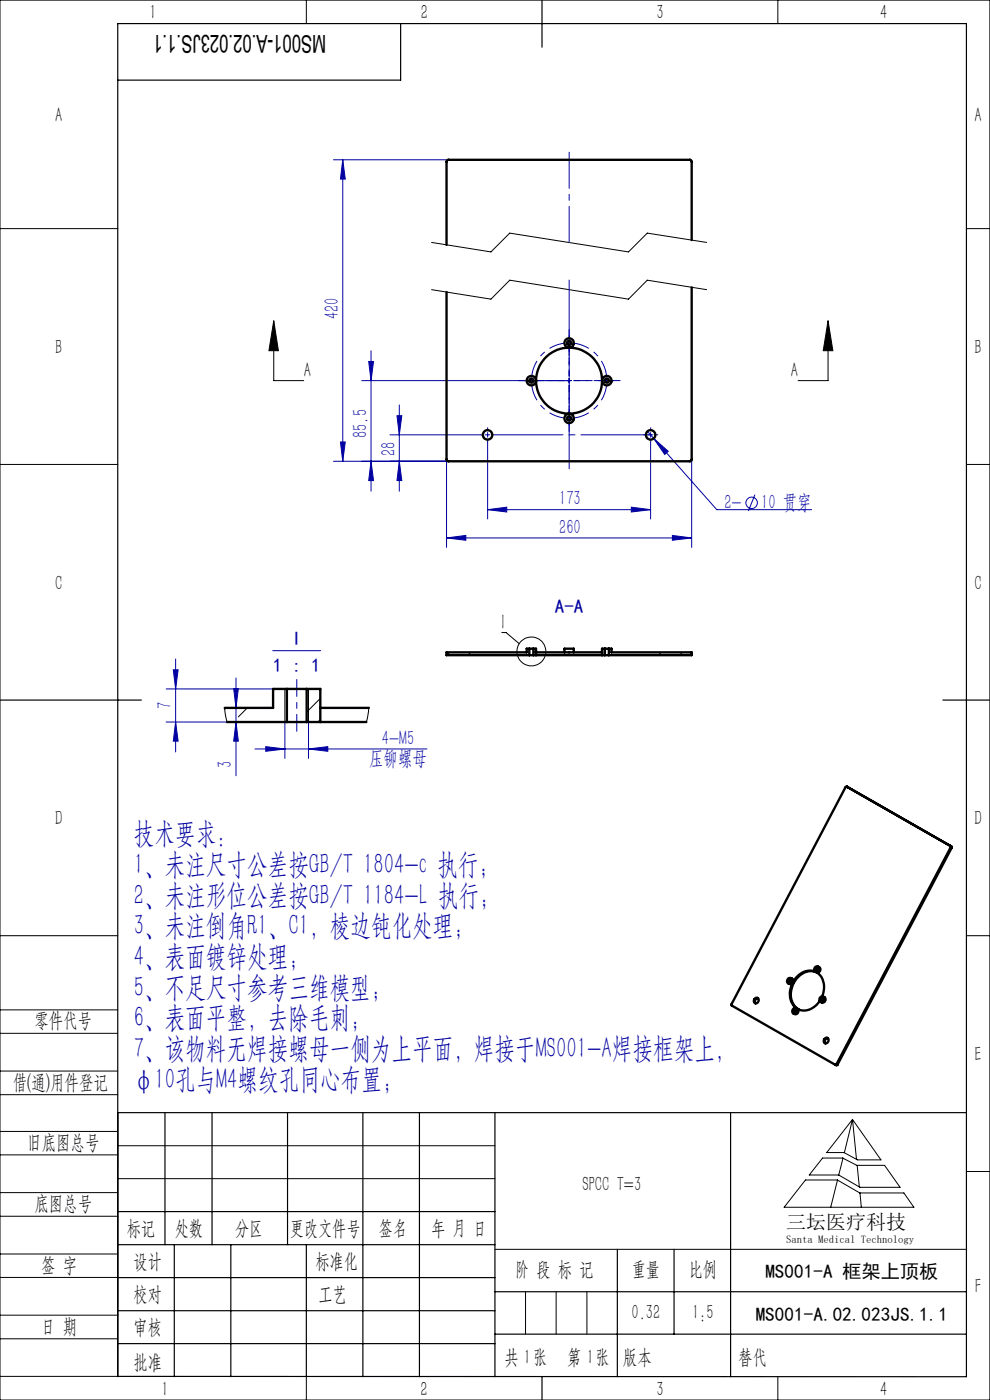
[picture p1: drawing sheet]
<svg xmlns="http://www.w3.org/2000/svg" width="210mm" height="297mm" viewBox="0 0 210 297" stroke-linecap="round" stroke-linejoin="round" font-family="sans-serif">
<g fill="none" stroke="#0000a0" stroke-width=".21">
<path d="M70.7 33.9h24.4M72.7 33.9l.5 4.1h-1zM72.7 33.9v64M78.2 76.7h1l-.5 4zM78.7 74.4v29.8M70.7 97.9h24.4M72.2 93.8h1l-.5 4.1zM78.7 97.9l.5 4h-1zM82.7 92.2h19.2M84.2 88.2h1l-.5 4zM84.7 97.9l.5 4h-1zM84.7 85.9v18.3"/>
<path d="M94.7 97.5v18.6M102.9 92.2h1M103.4 91.8v.9M103.4 93.8v16.3M120.7 80.3v.9M121.2 80.7h-44.5M137.3 91.5l14.7 16.6h20.2M137.5 92.2h1M138 91.8v.9M138 93.8v16.3M138.7 93l3 2.7-.7 .7zM146.7 97.5v18.6"/>
<path d="M94.7 114.1l4.1-.5v1zM94.7 114.1h52M103.4 108.1l4.1-.5v1zM103.4 108.1h34.6M133.9 107.6l4.1 .5-4.1 .5zM142.6 113.6l4.1 .5-4.1 .5zM160.1 104.9l-1.4 3.5M37.3 139.8v19.7M57.9 138h10.1M35.2 146.2h22.7M35.2 153.2h13M36.8 142.1h1l-.5 4.1z"/>
<path d="M37.3 153.2l.5 4h-1zM49.6 146.1h1l-.5 4.1zM50.1 153.2l.5 4h-1zM50.1 143.8v20.8M54.1 158.9h36.5M56.4 158.4l4 .5-4 .5zM60.4 153.2v7.7M65.4 158.9l4.1-.5v1zM65.4 153.2v7.7"/>
<circle cx="159.4" cy="106.7" r="1.22"/>
</g>
<g fill="none" stroke="#000" stroke-width=".21">
<path d="M0 0h210v297h-210zM65 0v5M165 0v5M0 48.5h25M91.5 51.4l12.6 2 4-3.9 25.2 3.9 4-3.9 12.6 1.9M205 48.5h5M58.1 68l1 6.4h-2.1zM58.1 68v12.7h6.3M91.5 61.5l12.6 2 4-4.1 25.2 4.1 4-4.1 12.6 2.1M120.2 72.9a.5 .5 0 0 1 .5-.6 .5 .5 0 0 1 .5 .5 .5 .5 0 0 1-.6 .4M175.6 68l1.1 6.4h-2.1zM175.6 68v12.7h-6.3"/>
<path d="M0 98.5h25M112.2 80.9a.5 .5 0 0 1 .5-.6 .5 .5 0 0 1 .5 .5 .5 .5 0 0 1-.6 .4M120.2 88.9a.51 .51 0 0 1 .5-.7 .51 .51 0 0 1 .5 .6 .51 .51 0 0 1-.6 .4M128.2 80.9a.5 .5 0 0 1 .5-.6 .5 .5 0 0 1 .5 .5 .5 .5 0 0 1-.6 .4M205 98.5h5M106.4 134.2h1l2.7 2.4M112.2 137.6v1.4M113.2 137.6v1.4M128.2 137.6v1.4M129.2 137.6v1.4M60.4 146.2v7M65.4 146.2v7"/>
<path d="M0 198.5h25M205 198.5h5M0 214.2h25M0 219.2h25M0 232.2h25M0 227.2h25M25 236v56h-25M180.8 237.5l6.1 8.6h-5l-2.9-1.6h-3.6zM180.8 237.5l-1.7 7M180.8 237.5l.9 8.5M0 245h25M0 240h25"/>
<path d="M0 258h25M0 253h25M25 243.1h80M25 250h80M170.9 250.3h6.7l4.8 2.8h9.3l2.2 3h-27.6zM174.5 245.7h4.3l3 1.5h5.8l3.3 4.7h-8.5l-4.5-2.6h-6.2zM177.7 250.3l-1.5 5.8M178.8 245.7l-.9 3.6M181.8 247.2l.5 4.6M182.4 253.1l.3 3M205 248.5h5M0 271h25"/>
<path d="M0 266h25M0 279h25M105 265h100M111.5 274v9M118 274v9M124.5 274v9M0 284h25M65 292.1v4.9M153.7 292h.1M165 292v5"/>
<circle cx="112.7" cy="138.2" r="3.1"/>
<circle cx="167.9" cy="208.3" r=".28"/>
<circle cx="169" cy="214.7" r=".28"/>
<circle cx="173.7" cy="205.8" r=".28"/>
<circle cx="174.8" cy="212.2" r=".29"/>
</g>
<path d="M120.7 72.7l-.5 .1M120.7 72.7l.5 .1M112.7 80.7v.5M112.7 80.7v-.5M120.7 88.7h.5M120.7 88.7h-.5M128.7 80.7v-.5M128.7 80.7v.5" fill="none" stroke="#0000a0" stroke-width=".21" stroke-dasharray="30.5 1.3 1.3 1.3" stroke-linecap="butt"/>
<path d="M119.7 72.8a8 8 0 0 0-6.9 6.9M128.7 79.7a8 8 0 0 0-7-6.9M112.8 81.7a8 8 0 0 0 6.9 7M121.7 88.7a8 8 0 0 0 7-7" fill="none" stroke="#0000a0" stroke-width=".21" stroke-dasharray="30.5 1.3 1.3 1.3" stroke-dashoffset="27.1" stroke-linecap="butt"/>
<g fill="none" stroke="#000" stroke-width=".25">
<path d="M85 5v12h-60M115 0v10M0 148.5h30M200 148.5h10M25 236h180M35 236v28.1M45 236v28.1M61 236v28.1M77 236v56.1M89 236v56.1M105 236v56.1M155 236v56.1"/>
<path d="M25 257h80M25 264.1h80M25 271h80M25 278.1h80M37 264.1v28M49 264.1v28M65 264.1v28M105 274h100M131 265v27.1M143 265v18M25 292l180 .1v-287.1h-180v287.1M25 285h80"/>
<path d="M105 283h100M115 292v5"/>
</g>
<g fill="none" stroke="#0000a0" stroke-width=".21" stroke-dasharray="30.5 1.3 1.3 1.3">
<path d="M120.7 72.7v-.5M120.7 72.7v.5M120.7 71.7v-.5M120.7 73.7v.5M102.4 92.2h-.5M103.4 91.2v-.5M103.4 93.2v.5M111.7 80.7h-.5M112.7 80.7h-.5M112.7 80.7h.5M113.7 80.7h.5M120.7 88.7v.5"/>
<path d="M120.7 88.7v-.5M120.7 89.7v.5M120.7 87.7v-.5M127.7 80.7h-.5M128.7 80.7h.5M128.7 80.7h-.5M129.7 80.7h.5M137 92.2h-.5M138 91.2v-.5M138 93.2v.5M139 92.2h.5"/>
</g>
<path d="M104.4 92.2h33.8" fill="none" stroke="#0000a0" stroke-width=".21" stroke-dasharray="30.5 1.3 1.3 1.3" stroke-dashoffset="15.5"/>
<path d="M120.7 79.7v-6.5M119.7 80.7h-6.5M120.7 81.7v6.5M121.7 80.7h6.5" fill="none" stroke="#0000a0" stroke-width=".21" stroke-dasharray="30.5 1.3 1.3 1.3" stroke-dashoffset="29.1"/>
<path d="M120.7 79.7v-9.8M119.7 80.7h-9.8M120.7 81.7v9.9M121.7 80.7h9.8" fill="none" stroke="#0000a0" stroke-width=".21" stroke-dasharray="30.5 1.3 1.3 1.3" stroke-dashoffset="27.5"/>
<path d="M120.7 99.4v-40" fill="none" stroke="#0000a0" stroke-width=".21" stroke-dasharray="30.5 1.3 1.3 1.3" stroke-dashoffset="12.4"/>
<path d="M120.7 51.4v-19.1" fill="none" stroke="#0000a0" stroke-width=".21" stroke-dasharray="30.5 1.3 1.3 1.3" stroke-dashoffset="22.8"/>
<path d="M63 144.1v11" fill="none" stroke="#0000a0" stroke-width=".21" stroke-dasharray="30.5 1.3 1.3 1.3" stroke-dashoffset="26.9"/>
<path d="M175.6 68l1.1 6.4h-2.1zM58.1 68l1 6.4h-2.1z" fill="#000"/>
<g fill="#0000a0">
<path d="M65.4 158.9l4.1-.5v1zM56.4 158.4l4 .5-4 .5z"/>
<path d="M103.4 108.1l4.1-.5v1zM133.9 107.6l4.1 .5-4.1 .5zM94.7 114.1l4.1-.5v1zM142.6 113.6l4.1 .5-4.1 .5zM138.7 93l2.3 3.4 .7-.7z"/>
<path d="M72.7 33.9l.5 4.1h-1zM72.2 93.8h1l-.5 4.1zM84.2 88.2h1l-.5 4zM84.7 97.9l.5 4h-1zM78.2 76.7h1l-.5 4zM78.7 97.9l.5 4h-1zM49.6 146.1h1l-.5 4.1zM50.1 153.2l.5 4h-1zM36.8 142.1h1l-.5 4.1zM37.3 153.2l.5 4h-1z"/>
</g>
<g fill="none" stroke="#000" stroke-width=".5">
<path d="M146.7 50.9v-16.7l-.3-.3h-51.4l-.3 .3v17.8M146.7 61v36.5l-.3 .4-51.6-.1-.1-35.9M112.3 137.6h.8M112.3 139h.8M112.3 137.6h-.6v.8h-17v.6h17.6M112.3 137.6v1.4M113.1 137.6h.6v1.4M113.1 139h.6M113.1 137.6v1.4M113.7 138.4h14M113.7 139h14M119.7 138.4v-.8h2v.8"/>
<path d="M127.7 139h.6M128.3 137.6h.9M128.3 139h.9M128.3 137.6h-.6v1.4M128.3 137.6v1.4M129.2 137.6h.5v.8h17v.6h-17.5M129.2 137.6v1.4M48.2 153.2h12.7M60.9 146.2h4.2M60.9 153.2h4.2M60.9 146.2v7M60.9 146.2h-3v4h-10.2"/>
<path d="M65.1 146.2v7M65.1 146.2h2.8v7M65.1 153.2h2.8M67.9 150.2h10.3M67.9 153.2h9.8M179.6 166.9l-.2 .1-24.2 46v.3l22 12.6M179.6 166.9l.2 .1M179.6 166.9l22.2 12.7M179.8 167h.1M201.6 179.8l-24.2 45.9M201.6 179.8l.3 .1M201.8 179.6l-.2-.1v.3"/>
<path d="M201.8 179.6l.1 .3M201.9 179.9l-24.2 45.9M160.1 211.9a.53 .53 0 0 1 .8 0 .53 .53 0 0 1-.2 .8 .52 .52 0 0 1-.7-.1 .52 .52 0 0 1 .1-.7zM160.8 211.7a.69 .69 0 0 0-.6 .4 .69 .69 0 0 0 .1 .8M167.2 207.6a.55 .55 0 0 1 .8 .3 .55 .55 0 0 1-.4 .7 .53 .53 0 0 1-.7-.3 .53 .53 0 0 1 .3-.7zM167.7 207.5a.6 .6 0 0 1 .5 .9M168.2 208.4l-.5 .4-.5-.2M168.2 208.4a4.2 4.2 0 0 0 .9 5.6M168.3 214a.55 .55 0 0 1 .8 .2 .55 .55 0 0 1-.4 .8 .53 .53 0 0 1-.7-.3 .53 .53 0 0 1 .3-.7zM168.8 213.9l.3 .1M169.1 214a.64 .64 0 0 1 .1 .9 .64 .64 0 0 1-.9 .1M172.8 205.3a.53 .53 0 0 1 .9-.1 .53 .53 0 0 1-.1 .8 .51 .51 0 0 1-.8 0 .51 .51 0 0 1 0-.7z"/>
<path d="M172.9 206.1a3.9 3.9 0 0 0-4.7 2.3M172.9 206.2a4.4 4.4 0 0 0-5.1 4.2 3.6 3.6 0 0 0 1.7 3.8M173.2 206.3a4.1 4.1 0 0 1 1.2 5.1M173.5 205a.64 .64 0 0 1 .5 .9 .64 .64 0 0 1-1 .3M173.9 212.4a3.7 3.7 0 0 1-4.8 1.6M174.1 211.5a.57 .57 0 0 1 .7 .6 .57 .57 0 0 1-.8 .4 .7 .7 0 0 1 .1-1zM174.6 211.4a.64 .64 0 0 1 .4 .9 .64 .64 0 0 1-.9 .2M174.8 220.5a.55 .55 0 0 1 .9-.2 .55 .55 0 0 1-.2 .9 .51 .51 0 0 1-.7 0 .51 .51 0 0 1 0-.7zM175.6 220.2a.67 .67 0 0 0-.6 .4 .67 .67 0 0 0 .1 .7M177.4 225.7l-.2 .2M177.4 225.7l.3 .1M177.7 225.8l-.1 .2-.4-.1"/>
<circle cx="120.7" cy="72.8" r=".99"/>
<circle cx="120.7" cy="72.8" r=".42"/>
<circle cx="103.4" cy="92.3" r="1.01"/>
<circle cx="112.7" cy="80.7" r=".43"/>
<circle cx="112.7" cy="80.8" r="1.01"/>
<circle cx="120.7" cy="88.8" r="1"/>
<circle cx="120.7" cy="80.8" r="7"/>
<circle cx="120.7" cy="88.8" r=".43"/>
<circle cx="128.7" cy="80.7" r="1"/>
<circle cx="128.7" cy="80.7" r=".43"/>
<circle cx="138" cy="92.2" r="1"/>
<circle cx="167.5" cy="208.1" r=".22"/>
<circle cx="168.6" cy="214.4" r=".22"/>
<circle cx="173.2" cy="205.6" r=".24"/>
<circle cx="174.4" cy="212" r=".25"/>
</g>
<path d="M95.4 138.4l-.6 .6M99.8 138.4l-.6 .6M113.7 138l-.6 .6M140.3 138.4l-.6 .6M144.7 138.4l-.6 .6M47.7 150.2l.5 3M48 150.2l-.3 .3M52.5 150.2l-1.9 1.9M67.9 148.2l-2.8 2.9M67.9 152.6l-.5 .6M78.2 150.2l-.5 3" fill="none" stroke="#000" stroke-width=".21"/>
<g font-size="6.3" fill="#0000a0">
<text x="28.4" y="178.9">技术要求：</text>
<text x="28.4" y="185.4">1、未注尺寸公差按GB/T 1804-c 执行；</text>
<text x="28.4" y="191.9">2、未注形位公差按GB/T 1184-L 执行；</text>
<text x="28.4" y="198.4">3、未注倒角R1、C1，棱边钝化处理；</text>
<text x="28.4" y="204.9">4、表面镀锌处理；</text>
<text x="28.4" y="211.4">5、不足尺寸参考三维模型；</text>
<text x="28.4" y="218">6、表面平整，去除毛刺;</text>
<text x="28.4" y="224.5">7、该物料无焊接螺母一侧为上平面，焊接于MS001-A焊接框架上，</text>
<text x="28.4" y="231">φ10孔与M4螺纹孔同心布置；</text>
</g>
<text font-size="5.2" x="69.2" y="7.3" transform="rotate(-180 69.2 7.3)">MS001-A.02.023JS.1.1</text>
<g font-size="4.4" fill="#010000">
<text x="31.7" y="4.1">1</text>
<text x="89.2" y="4.1">2</text>
<text x="139.2" y="4.1">3</text>
<text x="186.7" y="4.1">4</text>
<text x="156.6" y="289.5">替代</text>
</g>
<g font-size="4.4">
<text x="11.7" y="25.9">A</text>
<text x="206.7" y="25.9">A</text>
<text x="11.7" y="75.1">B</text>
<text x="206.7" y="75.1">B</text>
<text x="64.4" y="80">A</text>
<text x="167.8" y="80">A</text>
<text x="11.7" y="125.1">C</text>
<text x="206.7" y="125.1">C</text>
<text x="106.5" y="133.4">I</text>
<text x="11.7" y="175.1">D</text>
<text x="206.7" y="175.1">D</text>
<text x="7.3" y="217.9">零件代号</text>
<text x="206.7" y="225.1">E</text>
<text x="2.7" y="231">借(通)用件登记</text>
<text x="5.8" y="243.7">旧底图总号</text>
<text x="7.3" y="256.8">底图总号</text>
<text x="123.6" y="252.6">SPCC T=3</text>
<text x="26.9" y="261.9">标记</text>
<text x="37.1" y="261.9">处数</text>
<text x="49.9" y="261.9">分区</text>
<text x="61.5" y="261.9">更改文件号</text>
<text x="80.4" y="261.9">签名</text>
<text x="91.5" y="261.9">年 月 日</text>
<text x="8.7" y="269.8">签 字</text>
<text x="28.3" y="268.9">设计</text>
<text x="66.9" y="268.9">标准化</text>
<text x="109.3" y="270.8">阶 段 标 记</text>
<text x="134" y="270.8">重量</text>
<text x="146.1" y="270.8">比例</text>
<text x="206.8" y="274.4">F</text>
<text x="28.3" y="276">校对</text>
<text x="67.6" y="276">工艺</text>
<text x="134" y="279.8">0.32</text>
<text x="146.8" y="279.8">1:5</text>
<text x="8.7" y="282.9">日 期</text>
<text x="28.4" y="283">审核</text>
<text x="28.3" y="290.4">批准</text>
<text x="107" y="289.5">共 张</text>
<text x="111.1" y="289.5">1</text>
<text x="120.3" y="289.5">第 张</text>
<text x="124.5" y="289.5">1</text>
<text x="132.1" y="289.5">版本</text>
<text x="34.2" y="296.1">1</text>
<text x="89.2" y="296.2">2</text>
<text x="139.2" y="296.2">3</text>
<text x="186.7" y="296.2">4</text>
</g>
<g font-size="4.4" fill="#0000a0">
<text x="71.9" y="67.7" transform="rotate(-90 71.9 67.7)">420</text>
<text x="77.9" y="92.9" transform="rotate(-90 77.9 92.9)">85.5</text>
<text x="83.9" y="96.7" transform="rotate(-90 83.9 96.7)">28</text>
<text x="118.6" y="107.2">173</text>
<text x="153.6" y="108">2-</text>
<text x="161.5" y="108">10 贯穿</text>
<text x="118.6" y="113.2">260</text>
<text x="36.4" y="150.3" transform="rotate(-90 36.4 150.3)">7</text>
<text x="81" y="157.9">4-M5</text>
<text x="49.2" y="163" transform="rotate(-90 49.2 163)">3</text>
<text x="78.3" y="162.3">压铆螺母</text>
</g>
<text font-size="4.2" x="166.8" y="260.7">三坛医疗科技</text>
<g font-size="4.1" fill="#0000a0">
<text x="117.7" y="130">A-A</text>
<text x="61.9" y="136.9">I</text>
<text x="57.9" y="142.5">1 : 1</text>
</g>
<g font-size="4.1">
<text x="162.4" y="271.1">MS001-A 框架上顶板</text>
<text x="160.3" y="280.2">MS001-A.02.023JS.1.1</text>
</g>
<text font-size="2.3" x="166.8" y="263.6">Santa Medical Technology</text>
</svg>
